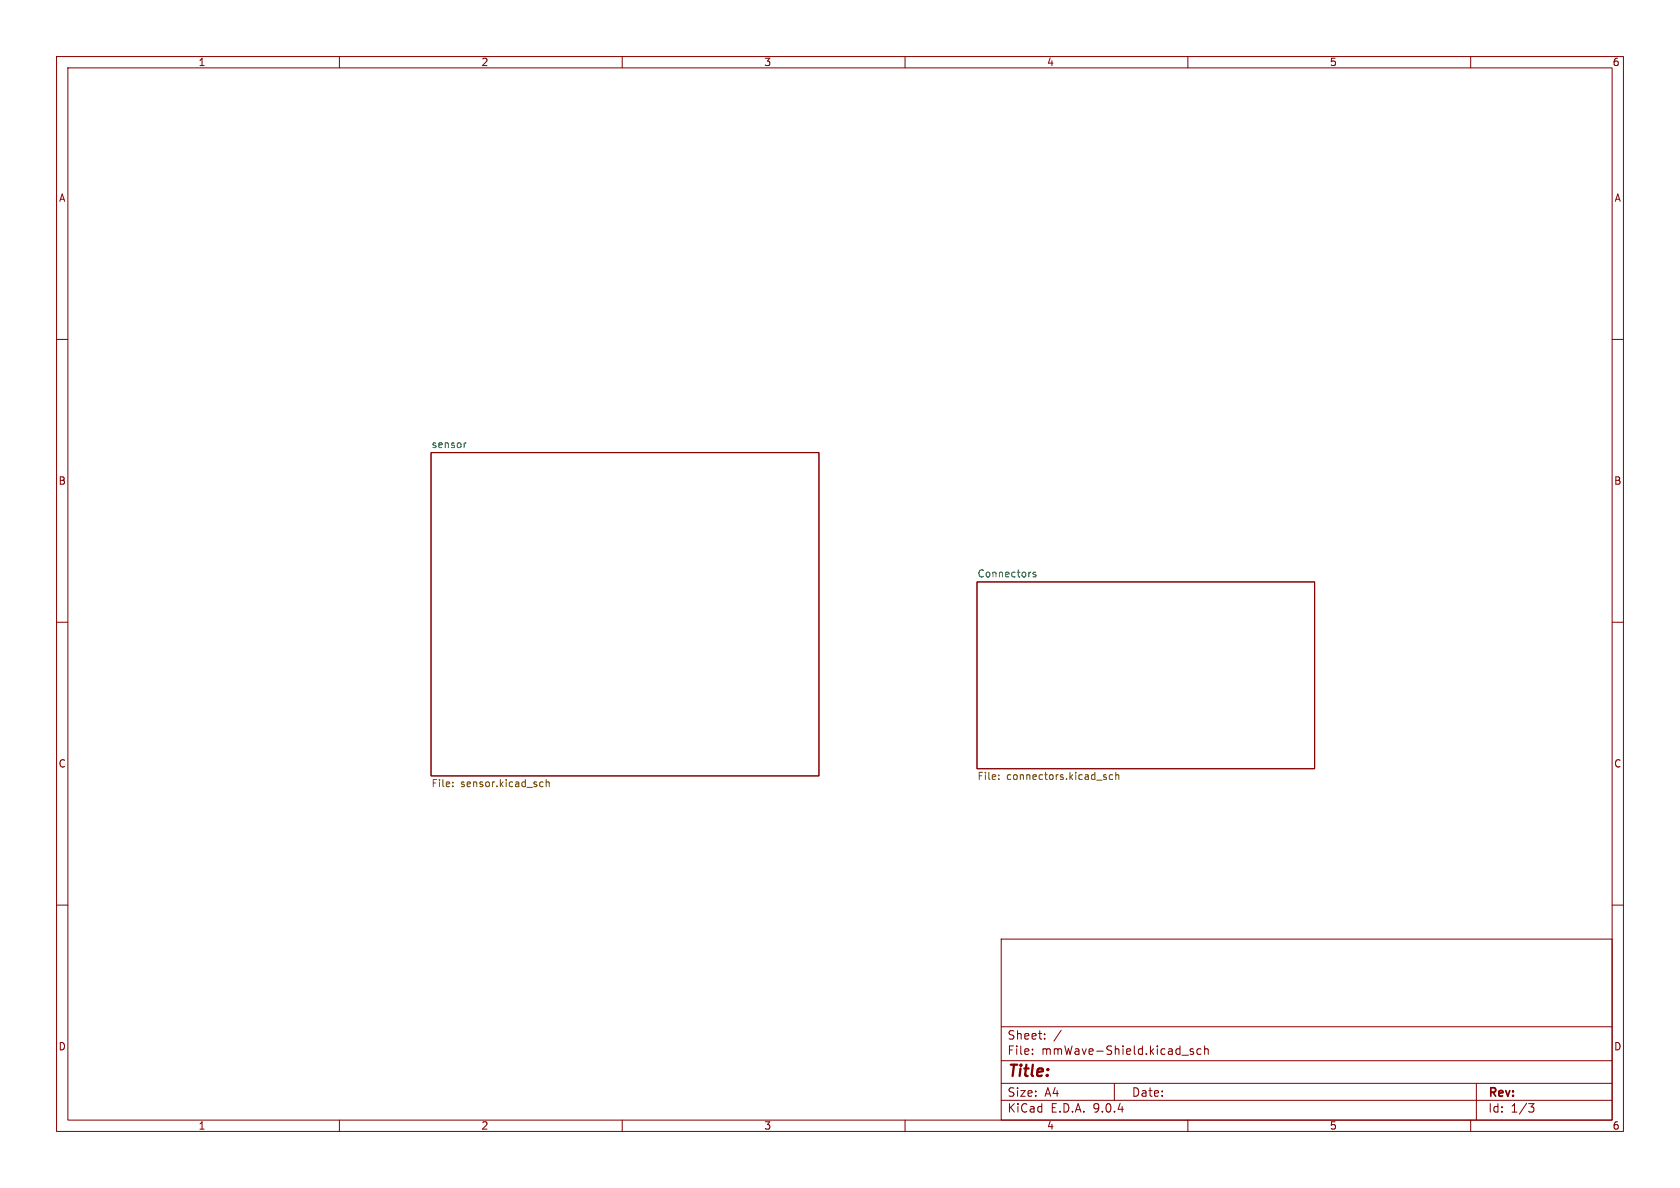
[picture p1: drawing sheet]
<svg xmlns="http://www.w3.org/2000/svg" width="297mm" height="210mm" viewBox="0 0 297 210" stroke-linecap="round" stroke-linejoin="round" font-family="sans-serif">
<g fill="none" stroke="#840000" stroke-width=".18">
<path d="M10 10h277v190h-277zM12 12h273v186h-273zM60 10v2M110 10v2M160 10v2M210 10v2M260 10v2M10 60h2M285 60h2M76.2 80h68.6v57.2h-68.6zM10 110h2M172.7 102.9h59.7v33h-59.7z"/>
<path d="M285 110h2M10 160h2M177 166h108v32h-108zM285 160h2M60 198v2M110 198v2M160 198v2M177 194.5h108M177 191.5h108M177 187.5h108M177 181.5h108M182.5 186.3v.1"/>
<path d="M182.5 185.5v.1M184.7 183.6v.1M184.7 182.8v.1M187.6 182.1l-1.3 2M197 191.5v3M209 186.5h1.1M210 198v2M211 185.5l-.4-.1-.2 .2 .1 .2 .5 .2v.3h-.6M212.3 185.5l-.4-.1-.3 .3v.4l.1 .2h.6M213 185.5l.2-.1 .3 .1 .1 .9M213 184.9v1.5M260 198v2"/>
<path d="M261 191.5v6.5M270.2 195.1h1l-.5 .6 .4 .1 .1 .5-.3 .3h-.4"/>
</g>
<path d="M82.4 78.3l-.3 .1M183.1 101.2l-.3-.1-.2 .2 .1 .2 .4 .1v.3h-.5" fill="none" stroke="#006464" stroke-width=".18"/>
<g fill="none" stroke="#725600" stroke-width=".18">
<path d="M80 138.9v.2M80 138.3v.1M95.5 139h.5M95.5 138.3h.5M96.6 138.3l.1-.1 .3 .1 .1 .8M96.6 137.8v1.3M176.6 137.7v.1M176.6 137v.1M195.4 137.4l.2 .2-.2 .2M195.4 137h.2M196.7 137h-.4l-.2 .2 .1 .5h.5M197.3 137.1l.1-.1h.3l.1 .8"/>
<path d="M197.3 136.5v1.3"/>
</g>
<text font-size="2.8" fill="#840000" x="178" y="190.9">Title:</text>
<g font-size="2.1" fill="#840000">
<text x="178" y="184">Sheet:</text>
<text x="178" y="186.7">File:</text>
<text x="184.1" y="186.7">mmWave-Shield.kicad_sch</text>
<text x="178" y="196.9">KiCad</text>
<text x="178" y="194.1">Size:</text>
<text x="184.7" y="194.1">A4</text>
<text x="185.7" y="196.9">E.D.A.</text>
<text x="193.3" y="196.9">9.0.4</text>
<text x="200" y="194.1">Date:</text>
<text x="263" y="194.3">Rev:</text>
<text x="263" y="196.9">Id:</text>
<text x="267.1" y="196.9">1/3</text>
</g>
<g font-size="1.8" fill="#840000">
<text x="35" y="11.9">1</text>
<text x="85" y="11.9">2</text>
<text x="135" y="11.9">3</text>
<text x="185" y="11.9">4</text>
<text x="235" y="11.9">5</text>
<text x="285" y="11.9">6</text>
<text x="10.3" y="35.9">A</text>
<text x="285.3" y="35.9">A</text>
<text x="10.3" y="85.9">B</text>
<text x="285.3" y="85.9">B</text>
<text x="10.3" y="135.9">C</text>
<text x="285.3" y="135.9">C</text>
<text x="10.3" y="185.9">D</text>
<text x="285.3" y="185.9">D</text>
<text x="35" y="199.9">1</text>
<text x="85" y="199.9">2</text>
<text x="135" y="199.9">3</text>
<text x="185" y="199.9">4</text>
<text x="235" y="199.9">5</text>
<text x="285" y="199.9">6</text>
</g>
<g font-size="1.8" fill="#006464">
<text x="76.2" y="79.3">sensor</text>
<text x="172.7" y="102.2">Connectors</text>
</g>
<g font-size="1.8" fill="#725600">
<text x="76.2" y="139.5">File:</text>
<text x="81.4" y="139.5">sensor.kicad_sch</text>
<text x="172.7" y="138.2">File:</text>
<text x="177.9" y="138.2">connectors.kicad_sch</text>
</g>
</svg>
